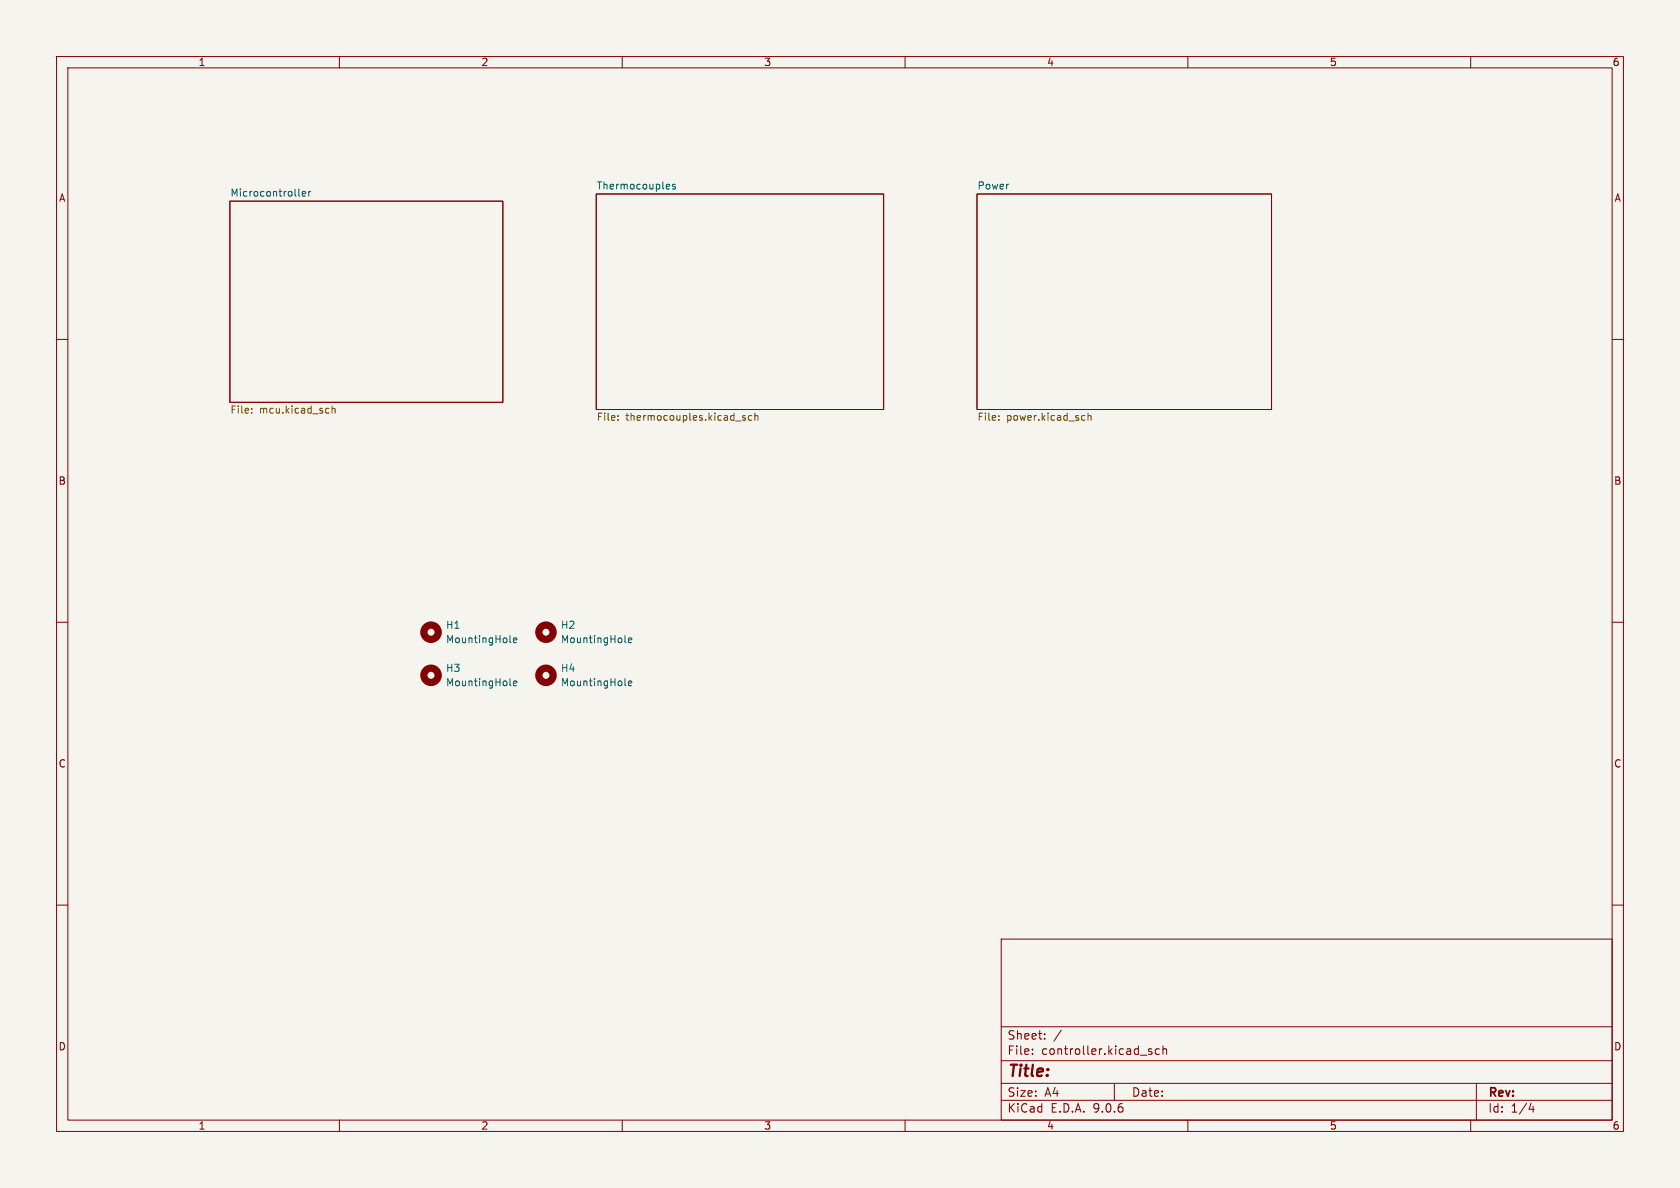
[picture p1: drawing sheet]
<svg xmlns="http://www.w3.org/2000/svg" width="297mm" height="210mm" viewBox="0 0 297 210" stroke-linecap="round" stroke-linejoin="round" font-family="sans-serif">
<path d="M0 0h297v210h-297z" fill="#f5f4ef" stroke="#f5f4ef" stroke-width=".18"/>
<g fill="none" stroke="#840000" stroke-width=".18">
<path d="M10 10h277v190h-277zM12 12h273v186h-273zM60 10v2M110 10v2M160 10v2M210 10v2M260 10v2M40.6 35.6h48.3v35.5h-48.3zM105.4 34.3h50.8v38.1h-50.8zM172.7 34.3h52.1v38.1h-52.1zM10 60h2M285 60h2"/>
<path d="M10 110h2M285 110h2M10 160h2M177 166h108v32h-108zM285 160h2M60 198v2M110 198v2M160 198v2M177 194.5h108M177 191.5h108M177 187.5h108M177 181.5h108"/>
<path d="M182.5 186.3v.1M182.5 185.5v.1M184.7 183.6v.1M184.7 182.8v.1M187.6 182.1l-1.3 2M197 191.5v3M203.1 185.8l.5 .2 .1 .2-.2 .2-.5-.1M203.1 185.5h.5M205 185.5l-.5-.1-.3 .3v.4l.2 .2h.6M205.6 185.5l.2-.1 .4 .1v.9M205.6 184.9v1.5M210 198v2"/>
<path d="M260 198v2M261 191.5v6.5M270.7 195l-.4 1.1h.9M271 195.6v1"/>
</g>
<g fill="none" stroke="#725600" stroke-width=".18">
<path d="M44.5 72.9v.1M44.5 72.2v.2M58 72.2h.2M58.2 73h-.2M58.7 71.8v1.2M58.7 72.3l.2-.1h.3v.8M109.3 74.2v.1M109.3 73.5v.1M131.8 73.5h-.3l-.2 .1v.2l.5 .1v.3h-.5M132.9 73.5h-.4l-.2 .2 .1 .5h.5M133.5 73.6l.1-.1h.3l.1 .8M133.5 73v1.3"/>
<path d="M176.6 74.2v.1M176.6 73.5v.1M191.4 73.5h.4M191.8 74.2l-.4 .1M192.4 73.6l.1-.1h.3l.1 .8M192.4 73v1.3"/>
</g>
<g fill="none" stroke="#006464" stroke-width=".18">
<path d="M52.8 34.5l.2 .2M53.4 34.3l.6-.2v-.2l-.4-.1-.2 .2 .1 .6h.5M54.6 33.8v.9M55 33.8l-.4 .3M118 32.6h.3l.1 .3-.6 .1M118.3 33.4h-.3M119.4 32.6h-.3l-.2 .1v.2l.5 .2v.3h-.5M90.2 113.4l.1 .2M90.8 113.2l.6-.1-.1-.3h-.4l-.1 .1v.6h.5M110.5 113.4l.2 .2M111.1 113.2l.6-.1-.1-.3h-.3l-.2 .1v.6h.5M90.2 121l.1 .2"/>
<path d="M90.8 120.8l.6-.1-.1-.3h-.4l-.1 .2v.6h.5M110.5 121l.2 .2M111.1 120.8l.6-.1-.1-.3h-.3l-.2 .2v.6h.5"/>
</g>
<g fill="none" stroke="#840000" stroke-width="1.3">
<circle cx="76.2" cy="111.8" r="1.27"/>
<circle cx="76.2" cy="119.4" r="1.27"/>
<circle cx="96.5" cy="119.4" r="1.27"/>
<circle cx="96.5" cy="111.8" r="1.27"/>
</g>
<text font-size="2.8" fill="#840000" x="178" y="190.9">Title:</text>
<g font-size="2.1" fill="#840000">
<text x="178" y="184">Sheet:</text>
<text x="178" y="186.7">File:</text>
<text x="184.1" y="186.7">controller.kicad_sch</text>
<text x="178" y="196.9">KiCad</text>
<text x="178" y="194.1">Size:</text>
<text x="184.7" y="194.1">A4</text>
<text x="185.7" y="196.9">E.D.A.</text>
<text x="193.3" y="196.9">9.0.6</text>
<text x="200" y="194.1">Date:</text>
<text x="263" y="194.3">Rev:</text>
<text x="263" y="196.9">Id:</text>
<text x="267.1" y="196.9">1/4</text>
</g>
<g font-size="1.8" fill="#840000">
<text x="35" y="11.9">1</text>
<text x="85" y="11.9">2</text>
<text x="135" y="11.9">3</text>
<text x="185" y="11.9">4</text>
<text x="235" y="11.9">5</text>
<text x="285" y="11.9">6</text>
<text x="10.3" y="35.9">A</text>
<text x="285.3" y="35.9">A</text>
<text x="10.3" y="85.9">B</text>
<text x="285.3" y="85.9">B</text>
<text x="10.3" y="135.9">C</text>
<text x="285.3" y="135.9">C</text>
<text x="10.3" y="185.9">D</text>
<text x="285.3" y="185.9">D</text>
<text x="35" y="199.9">1</text>
<text x="85" y="199.9">2</text>
<text x="135" y="199.9">3</text>
<text x="185" y="199.9">4</text>
<text x="235" y="199.9">5</text>
<text x="285" y="199.9">6</text>
</g>
<g font-size="1.8" fill="#006464">
<text x="40.6" y="34.8">Microcontroller</text>
<text x="105.4" y="33.6">Thermocouples</text>
<text x="172.7" y="33.6">Power</text>
<text x="78.7" y="111.4">H1</text>
<text x="78.7" y="113.9">MountingHole</text>
<text x="99.1" y="111.4">H2</text>
<text x="99.1" y="113.9">MountingHole</text>
<text x="78.7" y="119">H3</text>
<text x="99.1" y="119">H4</text>
<text x="78.7" y="121.5">MountingHole</text>
<text x="99.1" y="121.5">MountingHole</text>
</g>
<g font-size="1.8" fill="#725600">
<text x="40.6" y="73.4">File:</text>
<text x="45.9" y="73.4">mcu.kicad_sch</text>
<text x="105.4" y="74.7">File:</text>
<text x="110.6" y="74.7">thermocouples.kicad_sch</text>
<text x="172.7" y="74.7">File:</text>
<text x="177.9" y="74.7">power.kicad_sch</text>
</g>
</svg>
